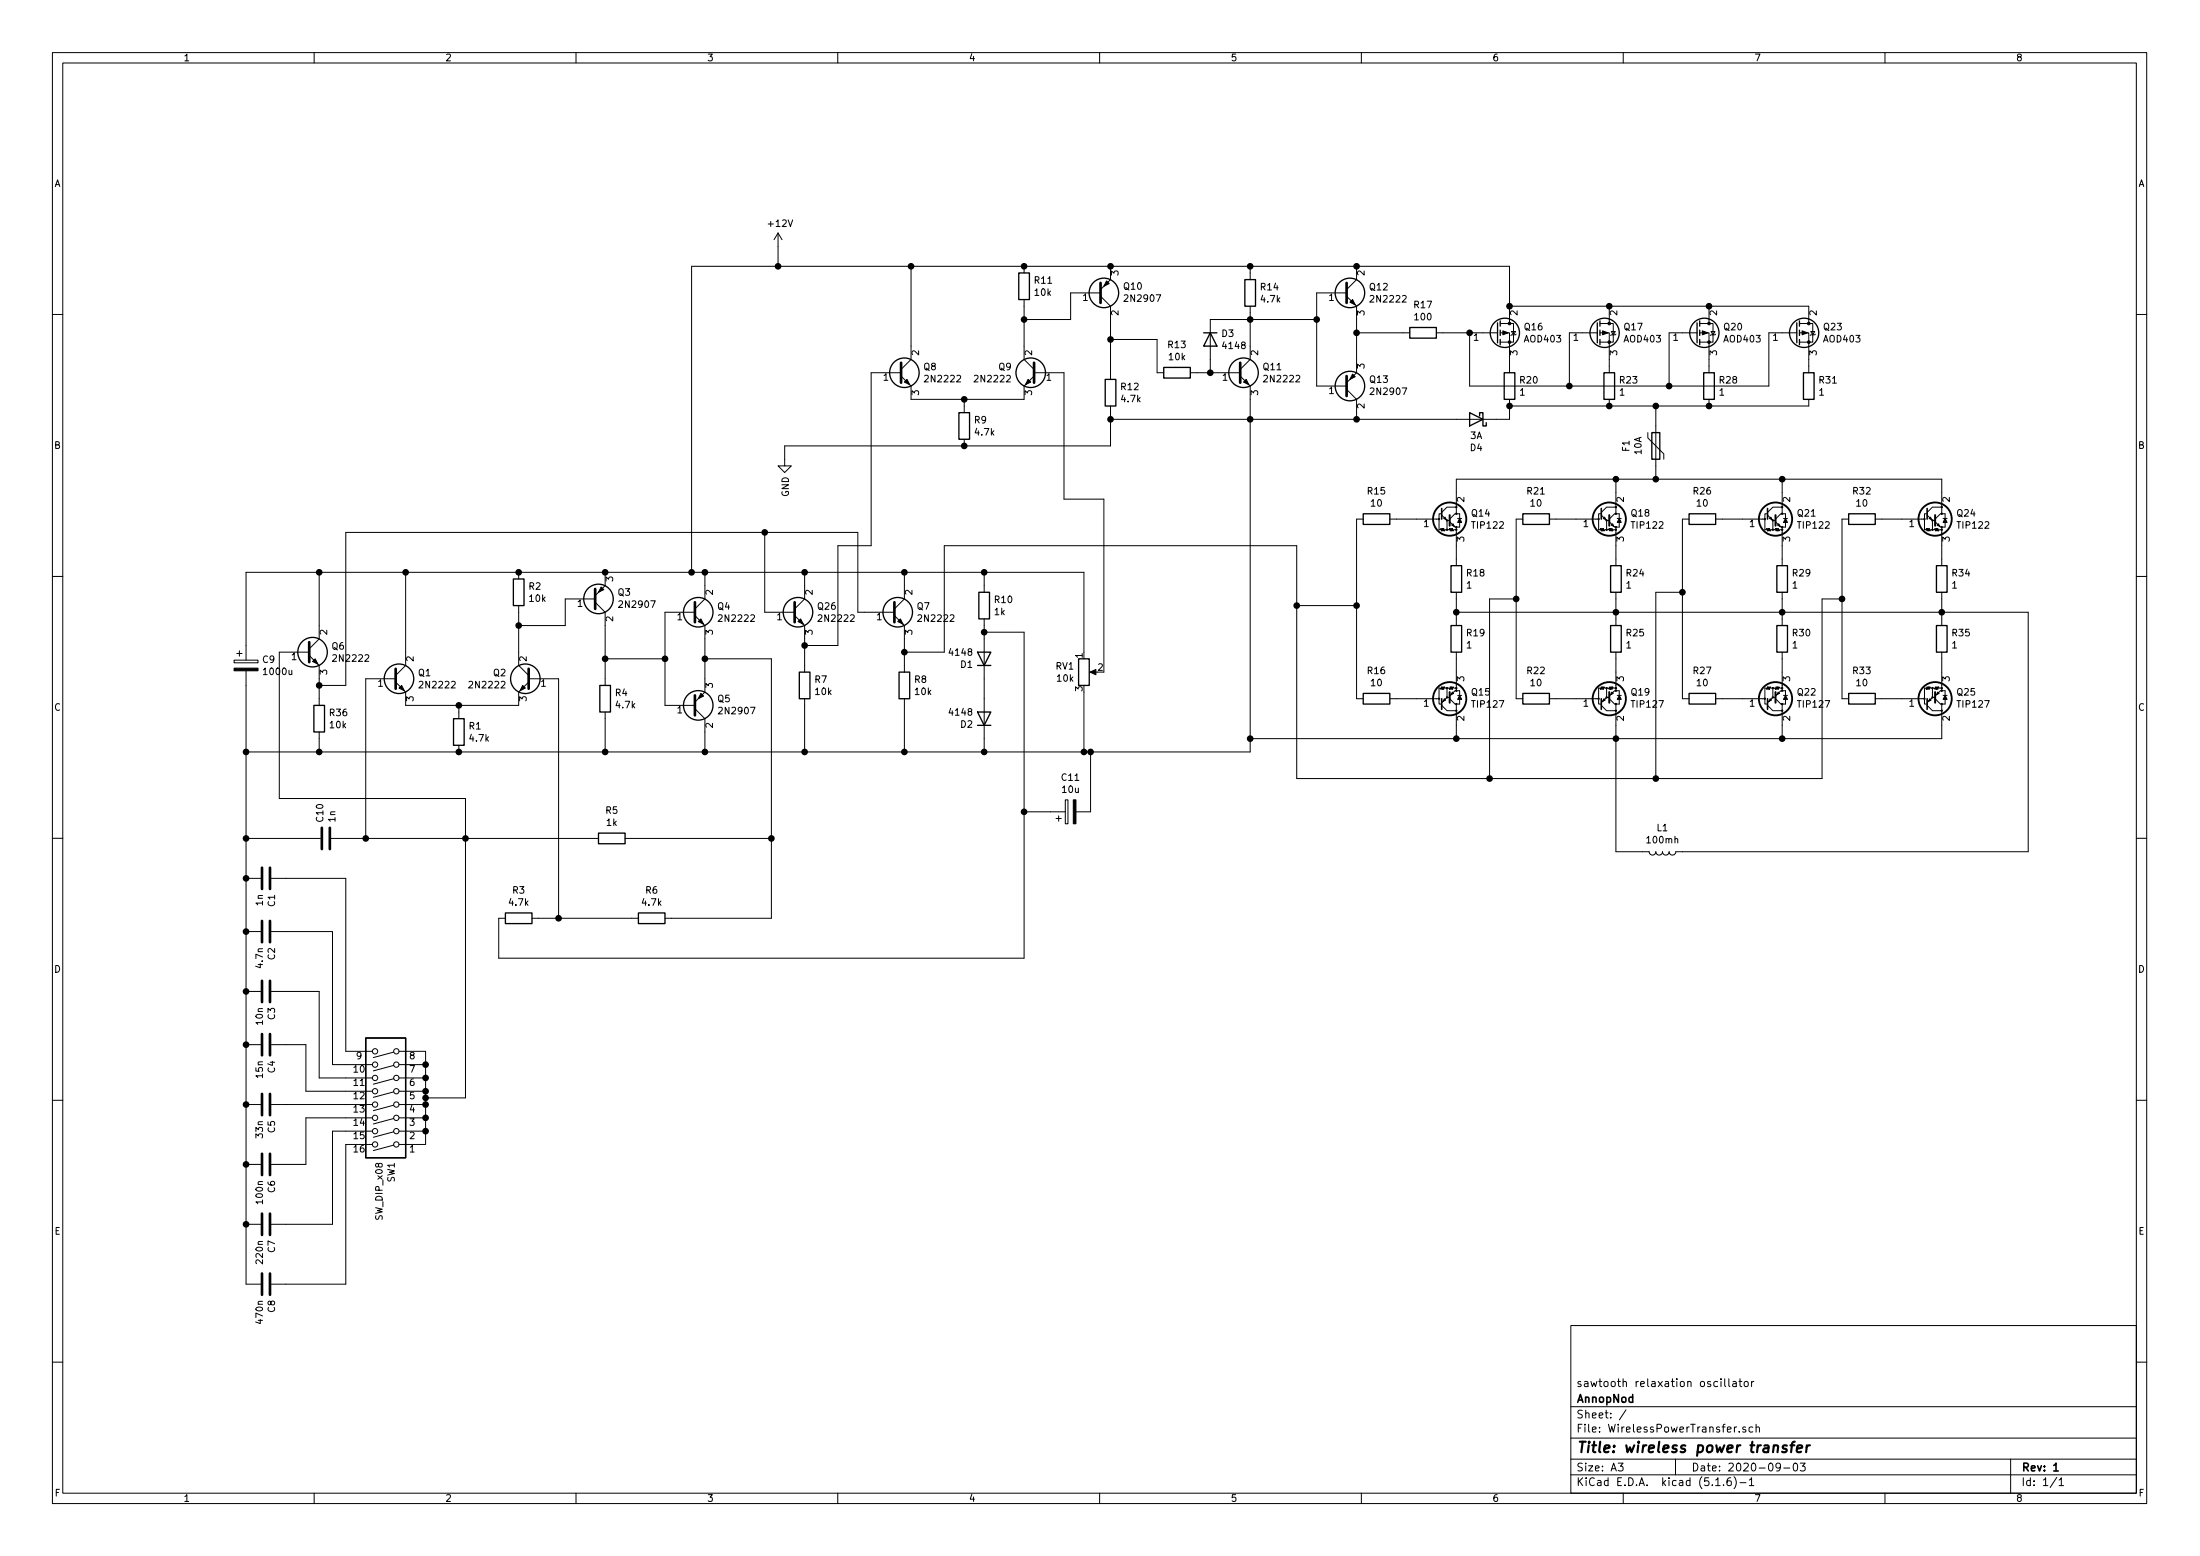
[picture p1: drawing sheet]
EESchema Schematic File Version 4
EELAYER 30 0
EELAYER END
$Descr A3 16535 11693
encoding utf-8
Sheet 1 1
Title "wireless power transfer"
Date "2020-09-03"
Rev "1"
Comp "AnnopNod"
Comment1 "sawtooth relaxation oscillator"
Comment2 ""
Comment3 ""
Comment4 ""
$EndDescr
$Comp
L Transistor_BJT:TIP122 Q14
U 1 1
P 10850 3900
F 0 "Q14" H 11057 3946 50  0000 L CNN
F 1 "TIP122" H 11057 3855 50  0000 L CNN
F 2 "Package_TO_SOT_THT:TO-220-3_Vertical" H 11050 3825 50  0001 L CIN
F 3 "http://www.fairchildsemi.com/ds/TI/TIP120.pdf" H 10850 3900 50  0001 L CNN
	1    10850 3900
	1    0    0    -1  
$EndComp
$Comp
L Transistor_BJT:TIP127 Q15
U 1 1
P 10850 5250
F 0 "Q15" H 11057 5204 50  0000 L CNN
F 1 "TIP127" H 11057 5295 50  0000 L CNN
F 2 "Package_TO_SOT_THT:TO-220-3_Vertical" H 11050 5175 50  0001 L CIN
F 3 "http://www.fairchildsemi.com/ds/TI/TIP125.pdf" H 10850 5250 50  0001 L CNN
	1    10850 5250
	1    0    0    1   
$EndComp
$Comp
L Device:R R18
U 1 1
P 10950 4350
F 0 "R18" H 11020 4396 50  0000 L CNN
F 1 "1" H 11020 4305 50  0000 L CNN
F 2 "" V 10880 4350 50  0001 C CNN
F 3 "~" H 10950 4350 50  0001 C CNN
	1    10950 4350
	1    0    0    -1  
$EndComp
$Comp
L Device:R R19
U 1 1
P 10950 4800
F 0 "R19" H 11020 4846 50  0000 L CNN
F 1 "1" H 11020 4755 50  0000 L CNN
F 2 "" V 10880 4800 50  0001 C CNN
F 3 "~" H 10950 4800 50  0001 C CNN
	1    10950 4800
	1    0    0    -1  
$EndComp
Wire Wire Line
	10950 4200 10950 4100
Wire Wire Line
	10950 4500 10950 4600
Wire Wire Line
	10950 4950 10950 5050
$Comp
L Device:R R15
U 1 1
P 10350 3900
F 0 "R15" V 10557 3900 50  0000 C CNN
F 1 "10" V 10466 3900 50  0000 C CNN
F 2 "" V 10280 3900 50  0001 C CNN
F 3 "~" H 10350 3900 50  0001 C CNN
	1    10350 3900
	0    -1   -1   0   
$EndComp
$Comp
L Device:R R16
U 1 1
P 10350 5250
F 0 "R16" V 10557 5250 50  0000 C CNN
F 1 "10" V 10466 5250 50  0000 C CNN
F 2 "" V 10280 5250 50  0001 C CNN
F 3 "~" H 10350 5250 50  0001 C CNN
	1    10350 5250
	0    -1   -1   0   
$EndComp
Wire Wire Line
	10500 3900 10650 3900
Wire Wire Line
	10500 5250 10650 5250
Wire Wire Line
	10200 5250 10200 4550
$Comp
L Transistor_BJT:TIP122 Q18
U 1 1
P 12050 3900
F 0 "Q18" H 12257 3946 50  0000 L CNN
F 1 "TIP122" H 12257 3855 50  0000 L CNN
F 2 "Package_TO_SOT_THT:TO-220-3_Vertical" H 12250 3825 50  0001 L CIN
F 3 "http://www.fairchildsemi.com/ds/TI/TIP120.pdf" H 12050 3900 50  0001 L CNN
	1    12050 3900
	1    0    0    -1  
$EndComp
$Comp
L Transistor_BJT:TIP127 Q19
U 1 1
P 12050 5250
F 0 "Q19" H 12257 5204 50  0000 L CNN
F 1 "TIP127" H 12257 5295 50  0000 L CNN
F 2 "Package_TO_SOT_THT:TO-220-3_Vertical" H 12250 5175 50  0001 L CIN
F 3 "http://www.fairchildsemi.com/ds/TI/TIP125.pdf" H 12050 5250 50  0001 L CNN
	1    12050 5250
	1    0    0    1   
$EndComp
$Comp
L Device:R R24
U 1 1
P 12150 4350
F 0 "R24" H 12220 4396 50  0000 L CNN
F 1 "1" H 12220 4305 50  0000 L CNN
F 2 "" V 12080 4350 50  0001 C CNN
F 3 "~" H 12150 4350 50  0001 C CNN
	1    12150 4350
	1    0    0    -1  
$EndComp
$Comp
L Device:R R25
U 1 1
P 12150 4800
F 0 "R25" H 12220 4846 50  0000 L CNN
F 1 "1" H 12220 4755 50  0000 L CNN
F 2 "" V 12080 4800 50  0001 C CNN
F 3 "~" H 12150 4800 50  0001 C CNN
	1    12150 4800
	1    0    0    -1  
$EndComp
Wire Wire Line
	12150 4200 12150 4100
Wire Wire Line
	12150 4950 12150 5050
$Comp
L Device:R R21
U 1 1
P 11550 3900
F 0 "R21" V 11757 3900 50  0000 C CNN
F 1 "10" V 11666 3900 50  0000 C CNN
F 2 "" V 11480 3900 50  0001 C CNN
F 3 "~" H 11550 3900 50  0001 C CNN
	1    11550 3900
	0    -1   -1   0   
$EndComp
$Comp
L Device:R R22
U 1 1
P 11550 5250
F 0 "R22" V 11757 5250 50  0000 C CNN
F 1 "10" V 11666 5250 50  0000 C CNN
F 2 "" V 11480 5250 50  0001 C CNN
F 3 "~" H 11550 5250 50  0001 C CNN
	1    11550 5250
	0    -1   -1   0   
$EndComp
Wire Wire Line
	11700 3900 11850 3900
Wire Wire Line
	11700 5250 11850 5250
Wire Wire Line
	11400 5250 11400 4500
$Comp
L Transistor_BJT:TIP122 Q21
U 1 1
P 13300 3900
F 0 "Q21" H 13507 3946 50  0000 L CNN
F 1 "TIP122" H 13507 3855 50  0000 L CNN
F 2 "Package_TO_SOT_THT:TO-220-3_Vertical" H 13500 3825 50  0001 L CIN
F 3 "http://www.fairchildsemi.com/ds/TI/TIP120.pdf" H 13300 3900 50  0001 L CNN
	1    13300 3900
	1    0    0    -1  
$EndComp
$Comp
L Transistor_BJT:TIP127 Q22
U 1 1
P 13300 5250
F 0 "Q22" H 13507 5204 50  0000 L CNN
F 1 "TIP127" H 13507 5295 50  0000 L CNN
F 2 "Package_TO_SOT_THT:TO-220-3_Vertical" H 13500 5175 50  0001 L CIN
F 3 "http://www.fairchildsemi.com/ds/TI/TIP125.pdf" H 13300 5250 50  0001 L CNN
	1    13300 5250
	1    0    0    1   
$EndComp
$Comp
L Device:R R29
U 1 1
P 13400 4350
F 0 "R29" H 13470 4396 50  0000 L CNN
F 1 "1" H 13470 4305 50  0000 L CNN
F 2 "" V 13330 4350 50  0001 C CNN
F 3 "~" H 13400 4350 50  0001 C CNN
	1    13400 4350
	1    0    0    -1  
$EndComp
$Comp
L Device:R R30
U 1 1
P 13400 4800
F 0 "R30" H 13470 4846 50  0000 L CNN
F 1 "1" H 13470 4755 50  0000 L CNN
F 2 "" V 13330 4800 50  0001 C CNN
F 3 "~" H 13400 4800 50  0001 C CNN
	1    13400 4800
	1    0    0    -1  
$EndComp
Wire Wire Line
	13400 4200 13400 4100
Wire Wire Line
	13400 4500 13400 4600
Wire Wire Line
	13400 4950 13400 5050
$Comp
L Device:R R26
U 1 1
P 12800 3900
F 0 "R26" V 13007 3900 50  0000 C CNN
F 1 "10" V 12916 3900 50  0000 C CNN
F 2 "" V 12730 3900 50  0001 C CNN
F 3 "~" H 12800 3900 50  0001 C CNN
	1    12800 3900
	0    -1   -1   0   
$EndComp
$Comp
L Device:R R27
U 1 1
P 12800 5250
F 0 "R27" V 13007 5250 50  0000 C CNN
F 1 "10" V 12916 5250 50  0000 C CNN
F 2 "" V 12730 5250 50  0001 C CNN
F 3 "~" H 12800 5250 50  0001 C CNN
	1    12800 5250
	0    -1   -1   0   
$EndComp
Wire Wire Line
	12950 3900 13100 3900
Wire Wire Line
	12950 5250 13100 5250
Wire Wire Line
	12650 5250 12650 4450
$Comp
L Transistor_BJT:TIP122 Q24
U 1 1
P 14500 3900
F 0 "Q24" H 14707 3946 50  0000 L CNN
F 1 "TIP122" H 14707 3855 50  0000 L CNN
F 2 "Package_TO_SOT_THT:TO-220-3_Vertical" H 14700 3825 50  0001 L CIN
F 3 "http://www.fairchildsemi.com/ds/TI/TIP120.pdf" H 14500 3900 50  0001 L CNN
	1    14500 3900
	1    0    0    -1  
$EndComp
$Comp
L Transistor_BJT:TIP127 Q25
U 1 1
P 14500 5250
F 0 "Q25" H 14707 5204 50  0000 L CNN
F 1 "TIP127" H 14707 5295 50  0000 L CNN
F 2 "Package_TO_SOT_THT:TO-220-3_Vertical" H 14700 5175 50  0001 L CIN
F 3 "http://www.fairchildsemi.com/ds/TI/TIP125.pdf" H 14500 5250 50  0001 L CNN
	1    14500 5250
	1    0    0    1   
$EndComp
$Comp
L Device:R R34
U 1 1
P 14600 4350
F 0 "R34" H 14670 4396 50  0000 L CNN
F 1 "1" H 14670 4305 50  0000 L CNN
F 2 "" V 14530 4350 50  0001 C CNN
F 3 "~" H 14600 4350 50  0001 C CNN
	1    14600 4350
	1    0    0    -1  
$EndComp
$Comp
L Device:R R35
U 1 1
P 14600 4800
F 0 "R35" H 14670 4846 50  0000 L CNN
F 1 "1" H 14670 4755 50  0000 L CNN
F 2 "" V 14530 4800 50  0001 C CNN
F 3 "~" H 14600 4800 50  0001 C CNN
	1    14600 4800
	1    0    0    -1  
$EndComp
Wire Wire Line
	14600 4200 14600 4100
Wire Wire Line
	14600 4500 14600 4600
Wire Wire Line
	14600 4950 14600 5050
$Comp
L Device:R R32
U 1 1
P 14000 3900
F 0 "R32" V 14207 3900 50  0000 C CNN
F 1 "10" V 14116 3900 50  0000 C CNN
F 2 "" V 13930 3900 50  0001 C CNN
F 3 "~" H 14000 3900 50  0001 C CNN
	1    14000 3900
	0    -1   -1   0   
$EndComp
$Comp
L Device:R R33
U 1 1
P 14000 5250
F 0 "R33" V 14207 5250 50  0000 C CNN
F 1 "10" V 14116 5250 50  0000 C CNN
F 2 "" V 13930 5250 50  0001 C CNN
F 3 "~" H 14000 5250 50  0001 C CNN
	1    14000 5250
	0    -1   -1   0   
$EndComp
Wire Wire Line
	14150 3900 14300 3900
Wire Wire Line
	14150 5250 14300 5250
Wire Wire Line
	13850 5250 13850 4500
$Comp
L Device:Polyfuse F1
U 1 1
P 12450 3350
F 0 "F1" V 12225 3350 50  0000 C CNN
F 1 "10A" V 12316 3350 50  0000 C CNN
F 2 "" H 12500 3150 50  0001 L CNN
F 3 "~" H 12450 3350 50  0001 C CNN
	1    12450 3350
	1    0    0    -1  
$EndComp
Wire Wire Line
	10950 3700 10950 3600
Wire Wire Line
	10950 3600 12150 3600
Wire Wire Line
	12450 3600 12450 3500
Wire Wire Line
	12150 3700 12150 3600
Connection ~ 12150 3600
Wire Wire Line
	12150 3600 12450 3600
Wire Wire Line
	12450 3600 13400 3600
Wire Wire Line
	13400 3600 13400 3700
Connection ~ 12450 3600
Wire Wire Line
	13400 3600 14600 3600
Wire Wire Line
	14600 3600 14600 3700
Connection ~ 13400 3600
Wire Wire Line
	10950 5450 10950 5550
Wire Wire Line
	10950 5550 12150 5550
Wire Wire Line
	12150 5550 12150 5450
Wire Wire Line
	12150 5550 13400 5550
Wire Wire Line
	13400 5550 13400 5450
Connection ~ 12150 5550
Wire Wire Line
	13400 5550 14600 5550
Wire Wire Line
	14600 5550 14600 5450
Connection ~ 13400 5550
Wire Wire Line
	10200 4550 9750 4550
Wire Wire Line
	9750 4550 9750 5850
Wire Wire Line
	9750 5850 11200 5850
Wire Wire Line
	11200 5850 11200 4500
Wire Wire Line
	11200 4500 11400 4500
Connection ~ 10200 4550
Wire Wire Line
	10200 4550 10200 3900
Connection ~ 11400 4500
Wire Wire Line
	11400 4500 11400 3900
Wire Wire Line
	12650 4450 12450 4450
Wire Wire Line
	12450 4450 12450 5850
Wire Wire Line
	12450 5850 11200 5850
Connection ~ 12650 4450
Wire Wire Line
	12650 4450 12650 3900
Connection ~ 11200 5850
Wire Wire Line
	13850 4500 13700 4500
Wire Wire Line
	13700 4500 13700 5850
Wire Wire Line
	13700 5850 12450 5850
Connection ~ 13850 4500
Wire Wire Line
	13850 4500 13850 3900
Connection ~ 12450 5850
$Comp
L Device:Q_PMOS_GDS Q16
U 1 1
P 11250 2500
F 0 "Q16" H 11454 2546 50  0000 L CNN
F 1 "AOD403" H 11454 2455 50  0000 L CNN
F 2 "" H 11450 2600 50  0001 C CNN
F 3 "~" H 11250 2500 50  0001 C CNN
	1    11250 2500
	1    0    0    -1  
$EndComp
$Comp
L Device:R R20
U 1 1
P 11350 2900
F 0 "R20" H 11420 2946 50  0000 L CNN
F 1 "1" H 11420 2855 50  0000 L CNN
F 2 "" V 11280 2900 50  0001 C CNN
F 3 "~" H 11350 2900 50  0001 C CNN
	1    11350 2900
	1    0    0    -1  
$EndComp
Wire Wire Line
	11350 2700 11350 2750
$Comp
L Device:Q_PMOS_GDS Q17
U 1 1
P 12000 2500
F 0 "Q17" H 12204 2546 50  0000 L CNN
F 1 "AOD403" H 12204 2455 50  0000 L CNN
F 2 "" H 12200 2600 50  0001 C CNN
F 3 "~" H 12000 2500 50  0001 C CNN
	1    12000 2500
	1    0    0    -1  
$EndComp
$Comp
L Device:R R23
U 1 1
P 12100 2900
F 0 "R23" H 12170 2946 50  0000 L CNN
F 1 "1" H 12170 2855 50  0000 L CNN
F 2 "" V 12030 2900 50  0001 C CNN
F 3 "~" H 12100 2900 50  0001 C CNN
	1    12100 2900
	1    0    0    -1  
$EndComp
Wire Wire Line
	12100 2700 12100 2750
$Comp
L Device:Q_PMOS_GDS Q20
U 1 1
P 12750 2500
F 0 "Q20" H 12954 2546 50  0000 L CNN
F 1 "AOD403" H 12954 2455 50  0000 L CNN
F 2 "" H 12950 2600 50  0001 C CNN
F 3 "~" H 12750 2500 50  0001 C CNN
	1    12750 2500
	1    0    0    -1  
$EndComp
$Comp
L Device:R R28
U 1 1
P 12850 2900
F 0 "R28" H 12920 2946 50  0000 L CNN
F 1 "1" H 12920 2855 50  0000 L CNN
F 2 "" V 12780 2900 50  0001 C CNN
F 3 "~" H 12850 2900 50  0001 C CNN
	1    12850 2900
	1    0    0    -1  
$EndComp
Wire Wire Line
	12850 2700 12850 2750
$Comp
L Device:Q_PMOS_GDS Q23
U 1 1
P 13500 2500
F 0 "Q23" H 13704 2546 50  0000 L CNN
F 1 "AOD403" H 13704 2455 50  0000 L CNN
F 2 "" H 13700 2600 50  0001 C CNN
F 3 "~" H 13500 2500 50  0001 C CNN
	1    13500 2500
	1    0    0    -1  
$EndComp
$Comp
L Device:R R31
U 1 1
P 13600 2900
F 0 "R31" H 13670 2946 50  0000 L CNN
F 1 "1" H 13670 2855 50  0000 L CNN
F 2 "" V 13530 2900 50  0001 C CNN
F 3 "~" H 13600 2900 50  0001 C CNN
	1    13600 2900
	1    0    0    -1  
$EndComp
Wire Wire Line
	13600 2700 13600 2750
Wire Wire Line
	12450 3200 12450 3050
Wire Wire Line
	12450 3050 12100 3050
Wire Wire Line
	12450 3050 12850 3050
Connection ~ 12450 3050
Connection ~ 12850 3050
Wire Wire Line
	11350 3050 12100 3050
Connection ~ 12100 3050
Wire Wire Line
	11350 2300 12100 2300
Wire Wire Line
	12850 2300 12100 2300
Connection ~ 12100 2300
Wire Wire Line
	13600 2300 12850 2300
Connection ~ 12850 2300
Wire Wire Line
	11800 2500 11800 2900
Wire Wire Line
	11800 2900 12550 2900
Wire Wire Line
	12550 2900 12550 2500
Wire Wire Line
	12550 2900 13300 2900
Wire Wire Line
	13300 2900 13300 2500
Connection ~ 12550 2900
Wire Wire Line
	11800 2900 11050 2900
Wire Wire Line
	11050 2900 11050 2500
Connection ~ 11800 2900
$Comp
L Device:Q_NPN_BCE Q4
U 1 1
P 5200 4600
F 0 "Q4" H 5390 4646 50  0000 L CNN
F 1 "2N2222" H 5390 4555 50  0000 L CNN
F 2 "" H 5400 4700 50  0001 C CNN
F 3 "~" H 5200 4600 50  0001 C CNN
	1    5200 4600
	1    0    0    -1  
$EndComp
$Comp
L Device:Q_PNP_BCE Q5
U 1 1
P 5200 5300
F 0 "Q5" H 5391 5254 50  0000 L CNN
F 1 "2N2907 " H 5391 5345 50  0000 L CNN
F 2 "" H 5400 5400 50  0001 C CNN
F 3 "~" H 5200 5300 50  0001 C CNN
	1    5200 5300
	1    0    0    1   
$EndComp
$Comp
L Device:Q_NPN_BCE Q12
U 1 1
P 10100 2200
F 0 "Q12" H 10290 2246 50  0000 L CNN
F 1 "2N2222" H 10290 2155 50  0000 L CNN
F 2 "" H 10300 2300 50  0001 C CNN
F 3 "~" H 10100 2200 50  0001 C CNN
	1    10100 2200
	1    0    0    -1  
$EndComp
$Comp
L Device:R R17
U 1 1
P 10700 2500
F 0 "R17" V 10907 2500 50  0000 C CNN
F 1 "100" V 10816 2500 50  0000 C CNN
F 2 "" V 10630 2500 50  0001 C CNN
F 3 "~" H 10700 2500 50  0001 C CNN
	1    10700 2500
	0    -1   -1   0   
$EndComp
Wire Wire Line
	10850 2500 11050 2500
Connection ~ 11050 2500
Wire Wire Line
	10550 2500 10200 2500
Wire Wire Line
	10200 2500 10200 2400
Connection ~ 10200 2500
Wire Wire Line
	12850 3050 13600 3050
$Comp
L power:GND #PWR02
U 1 1
P 5900 3450
F 0 "#PWR02" H 5900 3200 50  0001 C CNN
F 1 "GND" V 5905 3322 50  0000 R CNN
F 2 "" H 5900 3450 50  0001 C CNN
F 3 "" H 5900 3450 50  0001 C CNN
	1    5900 3450
	1    0    0    -1  
$EndComp
$Comp
L Device:Q_PNP_BCE Q13
U 1 1
P 10100 2900
F 0 "Q13" H 10291 2854 50  0000 L CNN
F 1 "2N2907 " H 10291 2945 50  0000 L CNN
F 2 "" H 10300 3000 50  0001 C CNN
F 3 "~" H 10100 2900 50  0001 C CNN
	1    10100 2900
	1    0    0    1   
$EndComp
Wire Wire Line
	10200 2500 10200 2700
Wire Wire Line
	10200 3100 10200 3150
$Comp
L Device:D_Schottky D4
U 1 1
P 11100 3150
F 0 "D4" H 11100 3367 50  0000 C CNN
F 1 "3A" H 11100 3276 50  0000 C CNN
F 2 "" H 11100 3150 50  0001 C CNN
F 3 "~" H 11100 3150 50  0001 C CNN
	1    11100 3150
	-1   0    0    1   
$EndComp
Wire Wire Line
	10950 3150 10200 3150
Connection ~ 10200 3150
Wire Wire Line
	11250 3150 11350 3150
Wire Wire Line
	11350 3150 11350 3050
Connection ~ 11350 3050
Wire Wire Line
	10200 2000 11350 2000
Wire Wire Line
	11350 2000 11350 2300
Connection ~ 11350 2300
$Comp
L Device:Q_NPN_BCE Q11
U 1 1
P 9300 2800
F 0 "Q11" H 9490 2846 50  0000 L CNN
F 1 "2N2222" H 9490 2755 50  0000 L CNN
F 2 "" H 9500 2900 50  0001 C CNN
F 3 "~" H 9300 2800 50  0001 C CNN
	1    9300 2800
	1    0    0    -1  
$EndComp
Wire Wire Line
	9400 3150 10200 3150
$Comp
L Device:R R13
U 1 1
P 8850 2800
F 0 "R13" V 9057 2800 50  0000 C CNN
F 1 "10k" V 8966 2800 50  0000 C CNN
F 2 "" V 8780 2800 50  0001 C CNN
F 3 "~" H 8850 2800 50  0001 C CNN
	1    8850 2800
	0    -1   -1   0   
$EndComp
$Comp
L Device:R R14
U 1 1
P 9400 2200
F 0 "R14" H 9470 2246 50  0000 L CNN
F 1 "4.7k" H 9470 2155 50  0000 L CNN
F 2 "" V 9330 2200 50  0001 C CNN
F 3 "~" H 9400 2200 50  0001 C CNN
	1    9400 2200
	1    0    0    -1  
$EndComp
Wire Wire Line
	9400 2050 9400 2000
Connection ~ 10200 2000
$Comp
L Device:D D3
U 1 1
P 9100 2550
F 0 "D3" V 9054 2630 50  0000 L CNN
F 1 "4148" V 9145 2630 50  0000 L CNN
F 2 "" H 9100 2550 50  0001 C CNN
F 3 "~" H 9100 2550 50  0001 C CNN
	1    9100 2550
	0    1    1    0   
$EndComp
Wire Wire Line
	9400 2350 9400 2400
Wire Wire Line
	9400 3000 9400 3150
Wire Wire Line
	9400 2400 9900 2400
Wire Wire Line
	9900 2200 9900 2400
Connection ~ 9400 2400
Wire Wire Line
	9400 2400 9400 2600
Connection ~ 9900 2400
Wire Wire Line
	9900 2400 9900 2900
Wire Wire Line
	9100 2700 9100 2800
Wire Wire Line
	9100 2400 9400 2400
Wire Wire Line
	9000 2800 9100 2800
Connection ~ 9100 2800
$Comp
L Device:Q_NPN_BCE Q8
U 1 1
P 6750 2800
F 0 "Q8" H 6940 2846 50  0000 L CNN
F 1 "2N2222" H 6940 2755 50  0000 L CNN
F 2 "" H 6950 2900 50  0001 C CNN
F 3 "~" H 6750 2800 50  0001 C CNN
	1    6750 2800
	1    0    0    -1  
$EndComp
$Comp
L Device:Q_NPN_BCE Q9
U 1 1
P 7800 2800
F 0 "Q9" H 7990 2846 50  0000 L CNN
F 1 "2N2222" H 7990 2755 50  0000 L CNN
F 2 "" H 8000 2900 50  0001 C CNN
F 3 "~" H 7800 2800 50  0001 C CNN
	1    7800 2800
	-1   0    0    -1  
$EndComp
$Comp
L Device:Q_PNP_BCE Q10
U 1 1
P 8250 2200
F 0 "Q10" H 8441 2154 50  0000 L CNN
F 1 "2N2907 " H 8441 2245 50  0000 L CNN
F 2 "" H 8450 2300 50  0001 C CNN
F 3 "~" H 8250 2200 50  0001 C CNN
	1    8250 2200
	1    0    0    1   
$EndComp
Wire Wire Line
	9400 2000 10200 2000
Wire Wire Line
	8350 2000 9400 2000
Connection ~ 9400 2000
$Comp
L Device:R R12
U 1 1
P 8350 2950
F 0 "R12" H 8420 2996 50  0000 L CNN
F 1 "4.7k" H 8420 2905 50  0000 L CNN
F 2 "" V 8280 2950 50  0001 C CNN
F 3 "~" H 8350 2950 50  0001 C CNN
	1    8350 2950
	1    0    0    -1  
$EndComp
Wire Wire Line
	9400 3150 8350 3150
Wire Wire Line
	8350 3150 8350 3100
Connection ~ 9400 3150
Wire Wire Line
	8350 2400 8350 2550
Wire Wire Line
	8350 2550 8700 2550
Wire Wire Line
	8700 2550 8700 2800
Connection ~ 8350 2550
Wire Wire Line
	8350 2550 8350 2800
$Comp
L Device:R R11
U 1 1
P 7700 2150
F 0 "R11" H 7770 2196 50  0000 L CNN
F 1 "10k" H 7770 2105 50  0000 L CNN
F 2 "" V 7630 2150 50  0001 C CNN
F 3 "~" H 7700 2150 50  0001 C CNN
	1    7700 2150
	1    0    0    -1  
$EndComp
Wire Wire Line
	7700 2000 8350 2000
Connection ~ 8350 2000
Wire Wire Line
	8050 2200 8050 2400
Wire Wire Line
	8050 2400 7700 2400
Wire Wire Line
	7700 2300 7700 2400
Connection ~ 7700 2400
Wire Wire Line
	7700 2400 7700 2600
$Comp
L Device:R R9
U 1 1
P 7250 3200
F 0 "R9" H 7320 3246 50  0000 L CNN
F 1 "4.7k" H 7320 3155 50  0000 L CNN
F 2 "" V 7180 3200 50  0001 C CNN
F 3 "~" H 7250 3200 50  0001 C CNN
	1    7250 3200
	1    0    0    -1  
$EndComp
Wire Wire Line
	6850 3000 7250 3000
Wire Wire Line
	7250 3000 7250 3050
Wire Wire Line
	7250 3000 7700 3000
Connection ~ 7250 3000
Wire Wire Line
	7250 3350 8350 3350
Wire Wire Line
	8350 3350 8350 3150
Connection ~ 8350 3150
Wire Wire Line
	6850 2600 6850 2000
Wire Wire Line
	6850 2000 7700 2000
Connection ~ 7700 2000
$Comp
L Device:Q_NPN_BCE Q1
U 1 1
P 2950 5100
F 0 "Q1" H 3140 5146 50  0000 L CNN
F 1 "2N2222" H 3140 5055 50  0000 L CNN
F 2 "" H 3150 5200 50  0001 C CNN
F 3 "~" H 2950 5100 50  0001 C CNN
	1    2950 5100
	1    0    0    -1  
$EndComp
$Comp
L Device:Q_NPN_BCE Q2
U 1 1
P 4000 5100
F 0 "Q2" H 4190 5146 50  0000 L CNN
F 1 "2N2222" H 4190 5055 50  0000 L CNN
F 2 "" H 4200 5200 50  0001 C CNN
F 3 "~" H 4000 5100 50  0001 C CNN
	1    4000 5100
	-1   0    0    -1  
$EndComp
$Comp
L Device:Q_PNP_BCE Q3
U 1 1
P 4450 4500
F 0 "Q3" H 4641 4454 50  0000 L CNN
F 1 "2N2907 " H 4641 4545 50  0000 L CNN
F 2 "" H 4650 4600 50  0001 C CNN
F 3 "~" H 4450 4500 50  0001 C CNN
	1    4450 4500
	1    0    0    1   
$EndComp
$Comp
L Device:R R4
U 1 1
P 4550 5250
F 0 "R4" H 4620 5296 50  0000 L CNN
F 1 "4.7k" H 4620 5205 50  0000 L CNN
F 2 "" V 4480 5250 50  0001 C CNN
F 3 "~" H 4550 5250 50  0001 C CNN
	1    4550 5250
	1    0    0    -1  
$EndComp
$Comp
L Device:R R2
U 1 1
P 3900 4450
F 0 "R2" H 3970 4496 50  0000 L CNN
F 1 "10k" H 3970 4405 50  0000 L CNN
F 2 "" V 3830 4450 50  0001 C CNN
F 3 "~" H 3900 4450 50  0001 C CNN
	1    3900 4450
	1    0    0    -1  
$EndComp
Wire Wire Line
	3900 4300 4550 4300
Connection ~ 4550 4300
Wire Wire Line
	4250 4500 4250 4700
Wire Wire Line
	4250 4700 3900 4700
Wire Wire Line
	3900 4600 3900 4700
Connection ~ 3900 4700
Wire Wire Line
	3900 4700 3900 4900
$Comp
L Device:R R1
U 1 1
P 3450 5500
F 0 "R1" H 3520 5546 50  0000 L CNN
F 1 "4.7k" H 3520 5455 50  0000 L CNN
F 2 "" V 3380 5500 50  0001 C CNN
F 3 "~" H 3450 5500 50  0001 C CNN
	1    3450 5500
	1    0    0    -1  
$EndComp
Wire Wire Line
	3050 5300 3450 5300
Wire Wire Line
	3450 5300 3450 5350
Wire Wire Line
	3450 5300 3900 5300
Connection ~ 3450 5300
Wire Wire Line
	3450 5650 4550 5650
Wire Wire Line
	3050 4900 3050 4300
Wire Wire Line
	3050 4300 3900 4300
Connection ~ 3900 4300
Wire Wire Line
	4550 4700 4550 4950
Wire Wire Line
	4550 5400 4550 5650
Wire Wire Line
	5000 5300 5000 4950
Wire Wire Line
	5300 5500 5300 5650
Wire Wire Line
	5300 5650 4550 5650
Connection ~ 4550 5650
Wire Wire Line
	5300 5100 5300 4950
Wire Wire Line
	5300 4400 5300 4300
$Comp
L Switch:SW_DIP_x08 SW1
U 1 1
P 2900 8200
F 0 "SW1" V 2854 8730 50  0000 L CNN
F 1 "SW_DIP_x08" V 2945 8730 50  0000 L CNN
F 2 "" H 2900 8200 50  0001 C CNN
F 3 "~" H 2900 8200 50  0001 C CNN
	1    2900 8200
	-1   0    0    1   
$EndComp
$Comp
L Device:C C1
U 1 1
P 2000 6600
F 0 "C1" H 2115 6646 50  0000 L CNN
F 1 "1n" H 2115 6555 50  0000 L CNN
F 2 "" H 2038 6450 50  0001 C CNN
F 3 "~" H 2000 6600 50  0001 C CNN
	1    2000 6600
	0    1    1    0   
$EndComp
$Comp
L Device:C C2
U 1 1
P 2000 7000
F 0 "C2" H 2115 7046 50  0000 L CNN
F 1 "4.7n" H 2115 6955 50  0000 L CNN
F 2 "" H 2038 6850 50  0001 C CNN
F 3 "~" H 2000 7000 50  0001 C CNN
	1    2000 7000
	0    1    1    0   
$EndComp
$Comp
L Device:C C3
U 1 1
P 2000 7450
F 0 "C3" H 2115 7496 50  0000 L CNN
F 1 "10n" H 2115 7405 50  0000 L CNN
F 2 "" H 2038 7300 50  0001 C CNN
F 3 "~" H 2000 7450 50  0001 C CNN
	1    2000 7450
	0    1    1    0   
$EndComp
$Comp
L Device:C C4
U 1 1
P 2000 7850
F 0 "C4" H 2115 7896 50  0000 L CNN
F 1 "15n" H 2115 7805 50  0000 L CNN
F 2 "" H 2038 7700 50  0001 C CNN
F 3 "~" H 2000 7850 50  0001 C CNN
	1    2000 7850
	0    1    1    0   
$EndComp
$Comp
L Device:C C5
U 1 1
P 2000 8300
F 0 "C5" H 2115 8346 50  0000 L CNN
F 1 "33n" H 2115 8255 50  0000 L CNN
F 2 "" H 2038 8150 50  0001 C CNN
F 3 "~" H 2000 8300 50  0001 C CNN
	1    2000 8300
	0    1    1    0   
$EndComp
$Comp
L Device:C C6
U 1 1
P 2000 8750
F 0 "C6" H 2115 8796 50  0000 L CNN
F 1 "100n" H 2115 8705 50  0000 L CNN
F 2 "" H 2038 8600 50  0001 C CNN
F 3 "~" H 2000 8750 50  0001 C CNN
	1    2000 8750
	0    1    1    0   
$EndComp
$Comp
L Device:C C7
U 1 1
P 2000 9200
F 0 "C7" H 2115 9246 50  0000 L CNN
F 1 "220n" H 2115 9155 50  0000 L CNN
F 2 "" H 2038 9050 50  0001 C CNN
F 3 "~" H 2000 9200 50  0001 C CNN
	1    2000 9200
	0    1    1    0   
$EndComp
$Comp
L Device:C C8
U 1 1
P 2000 9650
F 0 "C8" H 2115 9696 50  0000 L CNN
F 1 "470n" H 2115 9605 50  0000 L CNN
F 2 "" H 2038 9500 50  0001 C CNN
F 3 "~" H 2000 9650 50  0001 C CNN
	1    2000 9650
	0    1    1    0   
$EndComp
Wire Wire Line
	2600 7900 2600 6600
Wire Wire Line
	2600 6600 2150 6600
Wire Wire Line
	2600 8000 2500 8000
Wire Wire Line
	2500 8000 2500 7000
Wire Wire Line
	2500 7000 2150 7000
Wire Wire Line
	2600 8100 2400 8100
Wire Wire Line
	2400 8100 2400 7450
Wire Wire Line
	2400 7450 2150 7450
Wire Wire Line
	2600 8200 2300 8200
Wire Wire Line
	2300 8200 2300 7850
Wire Wire Line
	2300 7850 2150 7850
Wire Wire Line
	2600 8300 2150 8300
Wire Wire Line
	2600 8600 2600 9650
Wire Wire Line
	2600 9650 2150 9650
Wire Wire Line
	2600 8500 2500 8500
Wire Wire Line
	2500 8500 2500 9200
Wire Wire Line
	2500 9200 2150 9200
Wire Wire Line
	2600 8400 2300 8400
Wire Wire Line
	2300 8400 2300 8750
Wire Wire Line
	2300 8750 2150 8750
Wire Wire Line
	1850 6600 1850 7000
Wire Wire Line
	1850 7450 1850 7000
Connection ~ 1850 7000
Wire Wire Line
	1850 7850 1850 7450
Connection ~ 1850 7450
Wire Wire Line
	1850 8300 1850 7850
Connection ~ 1850 7850
Wire Wire Line
	1850 8750 1850 8300
Connection ~ 1850 8300
Wire Wire Line
	1850 9200 1850 8750
Connection ~ 1850 8750
Wire Wire Line
	1850 9200 1850 9650
Connection ~ 1850 9200
Wire Wire Line
	3200 7900 3200 8000
Wire Wire Line
	3200 8100 3200 8000
Connection ~ 3200 8000
Wire Wire Line
	3200 8100 3200 8200
Connection ~ 3200 8100
Wire Wire Line
	3200 8300 3200 8250
Connection ~ 3200 8200
Wire Wire Line
	3200 8400 3200 8300
Connection ~ 3200 8300
Wire Wire Line
	3200 8500 3200 8400
Connection ~ 3200 8400
Wire Wire Line
	3200 8600 3200 8500
Connection ~ 3200 8500
Connection ~ 5300 4950
Wire Wire Line
	5300 4950 5300 4800
Wire Wire Line
	4750 6300 5800 6300
$Comp
L Device:R R5
U 1 1
P 4600 6300
F 0 "R5" V 4807 6300 50  0000 C CNN
F 1 "1k" V 4716 6300 50  0000 C CNN
F 2 "" V 4530 6300 50  0001 C CNN
F 3 "~" H 4600 6300 50  0001 C CNN
	1    4600 6300
	0    -1   -1   0   
$EndComp
Wire Wire Line
	4450 6300 3500 6300
Wire Wire Line
	2750 6300 2750 5100
$Comp
L Device:C C10
U 1 1
P 2450 6300
F 0 "C10" H 2565 6346 50  0000 L CNN
F 1 "1n" H 2565 6255 50  0000 L CNN
F 2 "" H 2488 6150 50  0001 C CNN
F 3 "~" H 2450 6300 50  0001 C CNN
	1    2450 6300
	0    -1   -1   0   
$EndComp
Wire Wire Line
	1850 6300 2300 6300
Wire Wire Line
	2600 6300 2750 6300
Connection ~ 2750 6300
Wire Wire Line
	1850 6600 1850 6300
Connection ~ 1850 6600
Wire Wire Line
	3200 8250 3500 8250
Wire Wire Line
	3500 8250 3500 6300
Connection ~ 3200 8250
Wire Wire Line
	3200 8250 3200 8200
Connection ~ 3500 6300
Wire Wire Line
	3500 6300 2750 6300
Wire Wire Line
	1850 5650 1850 6300
Connection ~ 3450 5650
Connection ~ 1850 6300
$Comp
L Device:R R6
U 1 1
P 4900 6900
F 0 "R6" V 5107 6900 50  0000 C CNN
F 1 "4.7k" V 5016 6900 50  0000 C CNN
F 2 "" V 4830 6900 50  0001 C CNN
F 3 "~" H 4900 6900 50  0001 C CNN
	1    4900 6900
	0    -1   -1   0   
$EndComp
$Comp
L Device:R R3
U 1 1
P 3900 6900
F 0 "R3" V 4107 6900 50  0000 C CNN
F 1 "4.7k" V 4016 6900 50  0000 C CNN
F 2 "" V 3830 6900 50  0001 C CNN
F 3 "~" H 3900 6900 50  0001 C CNN
	1    3900 6900
	0    -1   -1   0   
$EndComp
Wire Wire Line
	4200 5100 4200 6900
Wire Wire Line
	4200 6900 4050 6900
Wire Wire Line
	4200 6900 4750 6900
Connection ~ 4200 6900
Wire Wire Line
	5050 6900 5800 6900
Wire Wire Line
	5800 6900 5800 6300
Connection ~ 5800 6300
$Comp
L Device:CP C9
U 1 1
P 1850 5000
F 0 "C9" H 1968 5046 50  0000 L CNN
F 1 "1000u" H 1968 4955 50  0000 L CNN
F 2 "" H 1888 4850 50  0001 C CNN
F 3 "~" H 1850 5000 50  0001 C CNN
	1    1850 5000
	1    0    0    -1  
$EndComp
$Comp
L Device:Q_NPN_BCE Q7
U 1 1
P 6700 4600
F 0 "Q7" H 6890 4646 50  0000 L CNN
F 1 "2N2222" H 6890 4555 50  0000 L CNN
F 2 "" H 6900 4700 50  0001 C CNN
F 3 "~" H 6700 4600 50  0001 C CNN
	1    6700 4600
	1    0    0    -1  
$EndComp
$Comp
L Device:R R8
U 1 1
P 6800 5150
F 0 "R8" H 6870 5196 50  0000 L CNN
F 1 "10k" H 6870 5105 50  0000 L CNN
F 2 "" V 6730 5150 50  0001 C CNN
F 3 "~" H 6800 5150 50  0001 C CNN
	1    6800 5150
	1    0    0    -1  
$EndComp
Wire Wire Line
	6800 4300 6800 4400
Wire Wire Line
	6800 4800 6800 4900
Wire Wire Line
	6800 5300 6800 5650
$Comp
L Device:R R7
U 1 1
P 6050 5150
F 0 "R7" H 6120 5196 50  0000 L CNN
F 1 "10k" H 6120 5105 50  0000 L CNN
F 2 "" V 5980 5150 50  0001 C CNN
F 3 "~" H 6050 5150 50  0001 C CNN
	1    6050 5150
	1    0    0    -1  
$EndComp
Wire Wire Line
	6050 4300 6050 4400
Wire Wire Line
	6050 4800 6050 4850
Wire Wire Line
	6050 5300 6050 5650
Wire Wire Line
	6050 4300 5300 4300
Connection ~ 5300 4300
Connection ~ 6050 4300
Wire Wire Line
	5300 5650 6050 5650
Connection ~ 5300 5650
Connection ~ 6050 5650
Wire Wire Line
	6050 4300 6800 4300
Wire Wire Line
	6050 5650 6800 5650
$Comp
L Device:D D1
U 1 1
P 7400 4950
F 0 "D1" V 7354 5030 50  0000 L CNN
F 1 "4148" V 7445 5030 50  0000 L CNN
F 2 "" H 7400 4950 50  0001 C CNN
F 3 "~" H 7400 4950 50  0001 C CNN
	1    7400 4950
	0    -1   -1   0   
$EndComp
$Comp
L Device:R R10
U 1 1
P 7400 4550
F 0 "R10" H 7470 4596 50  0000 L CNN
F 1 "1k" H 7470 4505 50  0000 L CNN
F 2 "" V 7330 4550 50  0001 C CNN
F 3 "~" H 7400 4550 50  0001 C CNN
	1    7400 4550
	1    0    0    -1  
$EndComp
$Comp
L Device:D D2
U 1 1
P 7400 5400
F 0 "D2" V 7354 5480 50  0000 L CNN
F 1 "4148" V 7445 5480 50  0000 L CNN
F 2 "" H 7400 5400 50  0001 C CNN
F 3 "~" H 7400 5400 50  0001 C CNN
	1    7400 5400
	0    -1   -1   0   
$EndComp
Wire Wire Line
	7400 4400 7400 4300
Wire Wire Line
	7400 4300 6800 4300
Connection ~ 6800 4300
Wire Wire Line
	7400 4700 7400 4750
Wire Wire Line
	7400 5550 7400 5650
Wire Wire Line
	7400 5650 6800 5650
Connection ~ 6800 5650
Wire Wire Line
	7400 5250 7400 5100
Wire Wire Line
	7400 4750 7700 4750
Wire Wire Line
	7700 7200 3750 7200
Wire Wire Line
	3750 7200 3750 6900
Connection ~ 7400 4750
Wire Wire Line
	7400 4750 7400 4800
$Comp
L Device:R_POT RV1
U 1 1
P 8150 5050
F 0 "RV1" H 8080 5096 50  0000 R CNN
F 1 "10k" H 8080 5005 50  0000 R CNN
F 2 "" H 8150 5050 50  0001 C CNN
F 3 "~" H 8150 5050 50  0001 C CNN
	1    8150 5050
	1    0    0    -1  
$EndComp
Wire Wire Line
	8150 4900 8150 4300
Wire Wire Line
	8150 4300 7400 4300
Connection ~ 7400 4300
Wire Wire Line
	8150 5200 8150 5650
Wire Wire Line
	8150 5650 7400 5650
Connection ~ 7400 5650
$Comp
L power:+12V #PWR01
U 1 1
P 5850 1850
F 0 "#PWR01" H 5850 1700 50  0001 C CNN
F 1 "+12V" H 5865 2023 50  0000 C CNN
F 2 "" H 5850 1850 50  0001 C CNN
F 3 "" H 5850 1850 50  0001 C CNN
	1    5850 1850
	1    0    0    -1  
$EndComp
Wire Wire Line
	10950 5550 9400 5550
Wire Wire Line
	9400 5550 9400 3150
Connection ~ 10950 5550
Wire Wire Line
	8300 5050 8300 3750
Wire Wire Line
	8300 3750 8000 3750
Wire Wire Line
	8000 3750 8000 2800
Wire Wire Line
	6550 4100 6300 4100
Wire Wire Line
	6300 4100 6300 4850
Wire Wire Line
	6550 2800 6550 4100
Connection ~ 6050 4850
Wire Wire Line
	6050 4850 6050 5000
Wire Wire Line
	6800 4900 7100 4900
Wire Wire Line
	7100 4900 7100 4100
Wire Wire Line
	7100 4100 9750 4100
Wire Wire Line
	9750 4100 9750 4550
Connection ~ 6800 4900
Wire Wire Line
	6800 4900 6800 5000
Connection ~ 9750 4550
Wire Wire Line
	8150 5650 8200 5650
Wire Wire Line
	9400 5650 9400 5550
Connection ~ 8150 5650
Connection ~ 9400 5550
Wire Wire Line
	6850 2000 5850 2000
Wire Wire Line
	5200 2000 5200 4300
Connection ~ 6850 2000
Connection ~ 5200 4300
Wire Wire Line
	5200 4300 5300 4300
Wire Wire Line
	5850 1850 5850 2000
Connection ~ 5850 2000
Wire Wire Line
	5850 2000 5200 2000
Wire Wire Line
	7250 3350 5900 3350
Wire Wire Line
	5900 3350 5900 3450
Connection ~ 7250 3350
$Comp
L Device:L L1
U 1 1
P 12500 6400
F 0 "L1" V 12319 6400 50  0000 C CNN
F 1 "100mh" V 12410 6400 50  0000 C CNN
F 2 "" H 12500 6400 50  0001 C CNN
F 3 "~" H 12500 6400 50  0001 C CNN
	1    12500 6400
	0    1    1    0   
$EndComp
Wire Wire Line
	10950 4600 12150 4600
Wire Wire Line
	12150 4500 12150 4600
Connection ~ 10950 4600
Wire Wire Line
	10950 4600 10950 4650
Connection ~ 12150 4600
Wire Wire Line
	12150 4600 12150 4650
Wire Wire Line
	12150 4600 13400 4600
Connection ~ 13400 4600
Wire Wire Line
	13400 4600 13400 4650
Wire Wire Line
	13400 4600 14600 4600
Connection ~ 14600 4600
Wire Wire Line
	14600 4600 14600 4650
Wire Wire Line
	14600 4600 15250 4600
Wire Wire Line
	15250 4600 15250 6400
Wire Wire Line
	15250 6400 12650 6400
Wire Wire Line
	12350 6400 12150 6400
Wire Wire Line
	12150 6400 12150 5550
Wire Wire Line
	6300 4850 6050 4850
Wire Wire Line
	5800 4950 5800 6300
Wire Wire Line
	5300 4950 5800 4950
$Comp
L Device:Q_NPN_BCE Q26
U 1 1
P 5950 4600
F 0 "Q26" H 6140 4646 50  0000 L CNN
F 1 "2N2222" H 6140 4555 50  0000 L CNN
F 2 "" H 6150 4700 50  0001 C CNN
F 3 "~" H 5950 4600 50  0001 C CNN
	1    5950 4600
	1    0    0    -1  
$EndComp
$Comp
L Device:Q_NPN_BCE Q6
U 1 1
P 2300 4900
F 0 "Q6" H 2490 4946 50  0000 L CNN
F 1 "2N2222" H 2490 4855 50  0000 L CNN
F 2 "" H 2500 5000 50  0001 C CNN
F 3 "~" H 2300 4900 50  0001 C CNN
	1    2300 4900
	1    0    0    -1  
$EndComp
Wire Wire Line
	1850 5650 2400 5650
Connection ~ 3050 4300
Wire Wire Line
	1850 4850 1850 4300
Wire Wire Line
	1850 4300 2400 4300
Wire Wire Line
	1850 5150 1850 5650
Connection ~ 1850 5650
Wire Wire Line
	2400 4700 2400 4300
Connection ~ 2400 4300
Wire Wire Line
	2400 4300 3050 4300
Wire Wire Line
	2100 4900 2100 6000
Wire Wire Line
	2100 6000 3500 6000
Wire Wire Line
	3500 6000 3500 6300
$Comp
L Device:R R36
U 1 1
P 2400 5400
F 0 "R36" H 2470 5446 50  0000 L CNN
F 1 "10k" H 2470 5355 50  0000 L CNN
F 2 "" V 2330 5400 50  0001 C CNN
F 3 "~" H 2400 5400 50  0001 C CNN
	1    2400 5400
	1    0    0    -1  
$EndComp
Wire Wire Line
	2400 5250 2400 5150
Wire Wire Line
	2400 5550 2400 5650
Connection ~ 2400 5650
Wire Wire Line
	2400 5650 3450 5650
Wire Wire Line
	2400 5150 2600 5150
Wire Wire Line
	2600 5150 2600 4000
Wire Wire Line
	2600 4000 5750 4000
Wire Wire Line
	5750 4000 5750 4600
Connection ~ 2400 5150
Wire Wire Line
	2400 5150 2400 5100
Wire Wire Line
	5750 4000 6450 4000
Wire Wire Line
	6450 4000 6450 4600
Wire Wire Line
	6450 4600 6500 4600
Connection ~ 5750 4000
Wire Wire Line
	4550 4950 5000 4950
Connection ~ 4550 4950
Wire Wire Line
	4550 4950 4550 5100
Connection ~ 5000 4950
Wire Wire Line
	5000 4950 5000 4600
Wire Wire Line
	4550 4300 5200 4300
$Comp
L Device:CP C11
U 1 1
P 8050 6100
F 0 "C11" V 8305 6100 50  0000 C CNN
F 1 "10u" V 8214 6100 50  0000 C CNN
F 2 "" H 8088 5950 50  0001 C CNN
F 3 "~" H 8050 6100 50  0001 C CNN
	1    8050 6100
	0    -1   -1   0   
$EndComp
Wire Wire Line
	7900 6100 7700 6100
Wire Wire Line
	7700 4750 7700 6100
Connection ~ 7700 6100
Wire Wire Line
	7700 6100 7700 7200
Wire Wire Line
	8200 6100 8200 5650
Connection ~ 8200 5650
Wire Wire Line
	8200 5650 9400 5650
$EndSCHEMATC
